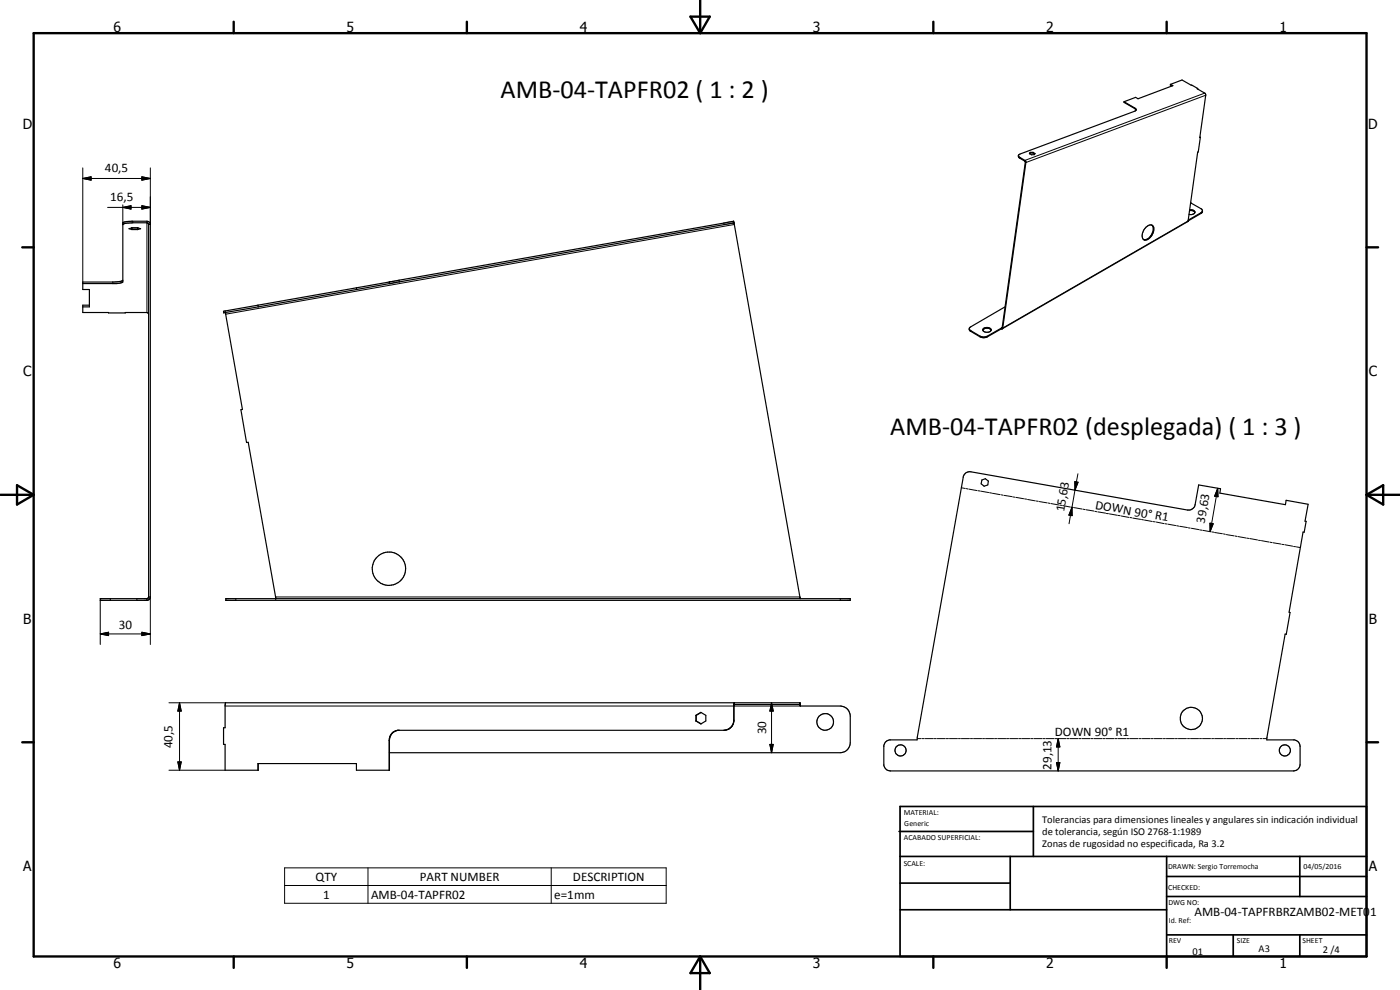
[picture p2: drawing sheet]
<svg xmlns="http://www.w3.org/2000/svg" width="420mm" height="297mm" viewBox="0 0 420 297" stroke-linecap="round" stroke-linejoin="round" font-family="sans-serif">
<g fill="none" stroke="#000" stroke-width=".35">
<path d="M337.3 30.5l3.2 1.9 .4 .4v.3l-34.8 13.1-.5 .5M337.3 30.5v.2l3.2 1.9 .4 .5M351.3 25.3l-.1 .2 .5 .3M351.3 25.3l3.4-1.3 4.7 2.5M351.3 25.3l.7 .4-10.5 3.9-.7-.4-3.5 1.3M359.4 26.5l-.1 .1 2.3 1.3 .3 .5-1.8 12.9 .1-.1M359.4 26.5v.2M305.6 46.7l.3 .7 1.7 1 .1 .2-6.9 49.7M305.6 46.7l.3 .4 1.8 1.1 .2 .6-7 49.6M309.1 45.9l-.1 .2M309.2 45.7l-.3 .4 .7 .3h.8l.2-.3-.6-.4M309.2 45.7h.8"/>
<path d="M309.2 45.7l-.1 .2M310 45.9l.5 .3M310 45.9h-.9M310 45.7v.2M360.1 41.1l.1 .1M360.2 41.2l-.6 4.4h-.2l-2.8 20.7M36.9 67.3l1.4-.4 5.8-.1 .5 .6v111.7M39.6 68.4h1.7M39.6 68.4v.5M39.6 68.9h1.7M39.6 68.4l-.9 .2 .9 .3M41.3 68.4l.9 .2-.9 .3"/>
<path d="M41.3 68.4v.5M220.2 66.4h-.1M220.2 66.9l-103.3 18.2M220.3 66.8l-.1-.4-.6 .1-102.8 18.1M220.3 66.8l-.1 .1M220.3 66.8l19.8 112.8M345.7 67.6l.2 .1M345.7 67.6a2.98 2.98 0 0 0-2.9 3.7 1.14 1.14 0 0 0 1 .8 1.14 1.14 0 0 0 1.2-.6 3.1 3.1 0 0 0 .9-3.8M345.9 67.7a3.1 3.1 0 0 1-2.7 4.2M356.6 66.3h.1M356.6 66.3l-55.8 32.3M357 63.2h1l.6 .6"/>
<path d="M357 63a1.13 1.13 0 0 1 1.6 .8M357.3 60.9l3.3 1.8 .3 .5M358.6 63.8a1.36 1.36 0 0 1-1.8 .5M360.9 63.2l-.3 .7-4 2.4M360.9 63.2l-.3 .5-4 2.3M24.8 85.1h10.2l1.7-.4 .2-17.9 1.1-.3 1.4-.1h4.7l.6 .2 .4 .8v111.7M26.8 91.6h-2v2.2h19.3l.5 .5M36.9 84.1l-.5 .3-2.2 .2h-9.4v2.3h2v5.2h-2M67.6 93.3v.5M67.6 93.3l-.5 .1v.5l.5-.1M67.6 93.8l5.2 29.1h-.5l1.7 9.9 .5-.1 8.2 46.9M77.4 91.6l.1 .5"/>
<path d="M77.5 92.1l-9.9 1.7M107 86.4v.5M107 86.9l-29.5 5.2M116.8 84.6h.1M116.8 84.6l.1 .5M116.8 84.6l-49.2 8.7M116.9 85.1l-9.9 1.8M295 99.1a1.54 1.54 0 0 1 2.5 0M295.2 98.6a1.49 1.49 0 0 1 2.3 .5 1.47 1.47 0 0 1-2.5-.1zM300.6 98.4l-4.3 2.5-1.1 .2-1-.2-3.3-2.1M300.6 98.4v.2M300.6 98.6v.1"/>
<path d="M300.6 98.7h.2M300.8 98.3l-.2 .1M300.8 98.3l.1 .1M300.9 98.4l-.1 .3M301.6 92.1l-10.4 6.1-.3 .3v.5l3.3 2.1 1 .2 1.1-.2 4.3-2.5M289.5 142.2l.9-.6h1l65 11.4a2.03 2.03 0 0 0 2.3-1.6l1-5.9 6.6 1.1-.2 1.4 19.7 3.4 .2-1.3 6.6 1.2-.9 5.1h.3l-.6 3.3-.3-.1-4.2 24.1 .3 .1-1.2 6.5-.3-.1-5.5 31.8h8.3a1.98 1.98 0 0 1 1.7 2v5.3a2 2 0 0 1-2 2h-121a2.07 2.07 0 0 1-2-1.6l.2-6.4a1.89 1.89 0 0 1 1.5-1.3h8.3l13.9-79.1zM294.7 144l1-.4 .9 .8-.2 1.1-1.1 .4-.8-.7zM44.1 179.6v.5M44.6 179.1l-.4 .5h-14.1v.5h14.2l.6-.4 .2-.6M44.6 179.1h.5M67.8 179.6h187.4v.5h-187.4zM82.7 179.4l.1 .2"/>
<path d="M118.4 219.5a3.2 3.2 0 0 0-1.5 2.6v9h-9.9v-2h-29.6v2M118.7 219.3a2.95 2.95 0 0 0-1.9 2.8v9M119.1 219.2l-.5 .1M119.4 219.1h97.9M119.5 219.1l-.5 .1M208.9 214.6h.1M208.9 214.6v1.7M208.9 216.3h.1M208.9 216.3l1.4 .9M208.9 216.3l1.5 .9M210.3 213.7l1.5 .9v1.7l-1.5 .9M210.3 213.7l-1.4 .9"/>
<path d="M210.4 213.8l-1.5 .8M217.7 219.1h-.5M218.1 219l-.5 .1M220.1 216.9l-.5 1-1.2 1M220.2 216.9a2.85 2.85 0 0 1-2.2 2.1M220.3 210.9l-.2 6M240.1 211.3l.1 .5M240.1 211.4h-19.8l-.1 5.5M240.2 211.8h12a3 3 0 0 1 3 3v8a3 3 0 0 1-3 3h-135.3M240.2 211.8l-.1-.9h-172.4l-.1 7.5h-.5v5h.5v7.7h9.9v-2"/>
<circle cx="116.7" cy="170.6" r="5"/>
<circle cx="247.6" cy="216.6" r="2.49"/>
<circle cx="357.5" cy="215.6" r="3.3"/>
<circle cx="270.2" cy="225.2" r="1.68"/>
<circle cx="385.6" cy="225.2" r="1.67"/>
</g>
<g fill="#000">
<circle cx="39.6" cy="68.4" r=".18"/>
<circle cx="41.3" cy="68.4" r=".18"/>
<circle cx="82.8" cy="179.6" r=".18"/>
<circle cx="240.1" cy="211.4" r=".18"/>
</g>
<g fill="none" stroke="#000" stroke-width=".3">
<path d="M340.5 32.4v.2M361.6 27.9l-54 20.2-.1 .2M361.9 28.6l-54 20.2-.2-.2M24.8 53.6l2.5-.6v1.1zM24.8 53.6h20.3M24.8 50.4v34.7M42.6 53l2.5 .6-2.5 .5zM45.1 50.4v17h-.5M306.1 47.2v.3M32.3 62.2h12.8M36.9 62.2l2.4-.5v1zM36.9 61.5v5.9"/>
<path d="M39.8 66.4v.4M42.6 61.7l2.5 .5-2.5 .5zM44.1 66.4v27.4M217.2 66.9l.1 .5M220.4 67.4l-152.7 26.9M356.6 66.3l-55.7 32.1M360.4 63.8v.3M33.9 84.6v.5M119.7 84.1l.1 .5M291.4 99.2v.2M300.8 98.3l-.2 .1M294.2 100.9v.2"/>
<path d="M296.3 100.9v.2M288.5 146.3l1.2 .3M290 146.6l.6 .1M290.9 146.8l2.3 .4M293.5 147.2l.6 .1M294.3 147.4l2.4 .4M297 147.8l.6 .2M297.8 148l2.4 .4M300.5 148.5l.6 .1M301.4 148.6l2.3 .4M304 149.1l.6 .1M304.9 149.2l2.3 .4"/>
<path d="M307.5 149.7l.6 .1M308.4 149.9l2.3 .4M311 150.3l.6 .1M311.9 150.5l2.3 .4M314.5 150.9l.6 .1M315.4 151.1l2.3 .4M318 151.6h.6M318.9 151.7l2.4 .4M321.6 152.2l.5 .1M321.7 152.2l.1 2.5-1-.1zM321.7 152.2l-.9 4.9M322.4 152.3l2.4 .4"/>
<path d="M322.6 144.5l.9 .2-.9 2.4zM322.6 147.1l-.9 5.1M323.5 142.2l-.9 4.9M325.1 152.8l.6 .1M326 153l2.3 .3M328.6 153.4l.5 .1M329.5 153.6l2.3 .4M332.1 154.1h.5M332.9 154.2l2.4 .4M335.6 154.6l.6 .1M336.5 154.8l2.3 .4M339.1 155.3l.6 .1"/>
<path d="M340 155.4l2.3 .4M342.6 155.9l.6 .1M343.5 156l2.3 .5M346.1 156.5l.6 .1M347 156.6l2.3 .5M349.6 157.1l.6 .1M350.5 157.3l2.3 .4M353.1 157.7l.6 .2M354 157.9l2.4 .4M356.6 158.4l.6 .1M357.5 158.5l2.4 .4M360.1 159l.7 .1"/>
<path d="M361 159.1l2.4 .5M363.1 157l1 .1-.9 2.4zM363.7 159.6l.6 .1M364.5 159.8l2.3 .3M365.5 146.5v2.6l-1-.2zM365.5 146.5l-2.3 13M33.1 179.6v.5M41.1 179.6v.5M45.1 179.1v14.3M70.8 179.6v.5M82.7 179.1h157.4M252.2 179.6v.5"/>
<path d="M367.2 160.2l.5 .1M368 160.4l2.4 .4M370.7 160.8l.6 .2M371.5 161l2.4 .4M374.2 161.5h.6M375.1 161.6l2.3 .4M377.7 162.1l.6 .1M378.6 162.2l2.3 .4M381.2 162.7l.6 .1M382.1 162.9l2.3 .3M384.7 163.3l.6 .1M385.6 163.4l2.3 .5"/>
<path d="M388.2 164h.6M389.1 164.1l1.2 .2M30.1 190.2l2.5-.5v1zM30.1 190.2h15M30.1 180.1v13.3M42.6 189.7l2.5 .5-2.5 .5zM50.7 210.9h17M53.9 210.9l.5 2.5h-1zM53.9 210.9v20.2M67.6 211.8h172.6M220.2 216.1h.1M220.4 210.9v.5"/>
<path d="M231.6 210.9l.5 2.5h-1.1zM231.6 210.9v14.9M50.7 231.1h16.9M53.4 228.6h1l-.5 2.5zM116.8 222.1h.1M231 223.4h1.1l-.5 2.4zM275.3 221.6h1.2M276.8 221.6h.6M277.7 221.6h2.4M280.4 221.6h.6M281.3 221.6h2.4M284 221.6h.6"/>
<path d="M284.9 221.6h2.4M287.6 221.6h.6M288.5 221.6h2.4M291.2 221.6h.7M292.2 221.6h2.4M294.9 221.6h.6M295.8 221.6h2.4M298.5 221.6h.6M299.4 221.6h2.4M302.1 221.6h.6M303 221.6h2.4M305.7 221.6h.7"/>
<path d="M306.6 221.6h2.4M309.3 221.6h.7M310.2 221.6h2.5M313 221.6h.6M313.8 221.6h2.5M316.6 221.6h.6M317.1 228.8h1l-.5 2.5zM317.5 221.6h2.4M317.6 221.6l.5 2.5h-1zM317.6 221.6v9.7M320.2 221.6h.6M321.1 221.6h2.4"/>
<path d="M323.8 221.6h.6M324.7 221.6h2.4M327.4 221.6h.6M328.3 221.6h2.4M331 221.6h.7M332 221.6h2.4M334.7 221.6h.6M335.6 221.6h2.4M338.3 221.6h.6M339.2 221.6h2.4M341.9 221.6h.6M342.8 221.6h2.4"/>
<path d="M345.5 221.6h.6M346.4 221.6h2.4M349.2 221.6h.5M350 221.6h2.5M352.8 221.6h.5M353.6 221.6h2.5M356.4 221.6h.6M357.3 221.6h2.4M360 221.6h.6M360.9 221.6h2.4M363.6 221.6h.6M364.5 221.6h2.4"/>
<path d="M367.2 221.6h.6M368.1 221.6h2.4M370.9 221.6h.6M371.8 221.6h2.4M374.5 221.6h.6M375.4 221.6h2.4M378.1 221.6h.6M379 221.6h1.2M85.4 260.4h114.5v10.6h-114.5zM85.4 265.7h114.5M110.4 260.4v10.6M165.4 260.4v10.6"/>
</g>
<g fill="none" stroke="#000" stroke-width=".71">
<path d="M10.1 9.9h400v277.1h-400zM70.1 6.5v3.4M140.1 6.5v3.4M207.2 5h5.8l-2.9 4.9zM210.1 0v9.9M280.1 6.5v3.4M350.1 6.5v3.4M6.7 74.2h3.4M410.1 74.2h3.5M.1 148.5h10M5.1 145.6l5 2.9-5 2.9zM410.1 148.5h10"/>
<path d="M410.1 148.5l5-2.9v5.8zM6.7 222.7h3.4M410.1 222.7h3.5M70.1 287v3.4M140.1 287v3.4M210.1 287v10M210.1 287l2.9 5h-5.8zM280.1 287v3.4M350.1 287v3.4"/>
</g>
<g fill="none" stroke="#000" stroke-width=".51">
<path d="M269.8 249.5h40.3M270.1 242h140v45h-140zM270.1 257h140M303.2 257v16M310.1 242v15M350.1 257v30M390.1 257v12M270.1 265h33.1M270.1 273h80M350.1 269h60M350.1 263h60M350.1 280.5h60"/>
<path d="M370.1 280.5v6.5M390.1 280.5v6.5"/>
</g>
<g fill="#000">
<path d="M24.8 53.6l2.5-.6v1.1zM42.6 53l2.5 .6-2.5 .5zM36.9 62.2l2.4-.5v1zM42.6 61.7l2.5 .5-2.5 .5zM321.7 152.2l.1 2.5-1-.1zM322.6 144.5l.9 .2-.9 2.4zM363.1 157l1 .1-.9 2.4zM365.5 146.5v2.6l-1-.2zM30.1 190.2l2.5-.5v1zM42.6 189.7l2.5 .5-2.5 .5zM53.9 210.9l.5 2.5h-1zM231.6 210.9l.5 2.5h-1.1z"/>
<path d="M53.4 228.6h1l-.5 2.5zM231 223.4h1.1l-.5 2.4zM317.1 228.8h1l-.5 2.5zM317.6 221.6l.5 2.5h-1z"/>
</g>
<g font-size="7.9">
<text x="150.2" y="29.5">AMB-04-TAPFR02 ( 1 : 2 )</text>
<text x="267.2" y="130.4">AMB-04-TAPFR02 (desplegada) ( 1 : 3 )</text>
</g>
<g font-size="4.2">
<text x="34" y="9.6">6</text>
<text x="104" y="9.6">5</text>
<text x="174" y="9.6">4</text>
<text x="244" y="9.6">3</text>
<text x="314" y="9.6">2</text>
<text x="384" y="9.6">1</text>
<text x="6.8" y="38.7">D</text>
<text x="410.6" y="38.7">D</text>
<text x="7" y="112.9">C</text>
<text x="410.8" y="112.9">C</text>
<text x="7" y="187.1">B</text>
<text x="410.8" y="187.1">B</text>
<text x="7" y="261.4">A</text>
<text x="410.8" y="261.4">A</text>
<text x="34" y="290.4">6</text>
<text x="104" y="290.4">5</text>
<text x="174" y="290.4">4</text>
<text x="244" y="290.4">3</text>
<text x="314" y="290.4">2</text>
<text x="384" y="290.4">1</text>
</g>
<g font-size="3.9">
<text x="31.5" y="51.5">40,5</text>
<text x="33.1" y="60.2">16,5</text>
<text x="319.4" y="153.7" transform="rotate(-80 319.4 153.7)">15,63</text>
<text x="328.5" y="152.6" transform="rotate(10 328.5 152.6)">DOWN 90° R1</text>
<text x="361.5" y="157.1" transform="rotate(-80 361.5 157.1)">39,63</text>
<text x="35.6" y="188.6">30</text>
<text x="230" y="220.3" transform="rotate(-90 230 220.3)">30</text>
<text x="316.6" y="220.8">DOWN 90° R1</text>
<text x="51.8" y="224.5" transform="rotate(-90 51.8 224.5)">40,5</text>
<text x="315.5" y="230.9" transform="rotate(-90 315.5 230.9)">29,13</text>
<text x="94.7" y="264.3">QTY</text>
<text x="97" y="269.6">1</text>
<text x="111.4" y="269.6">AMB-04-TAPFR02</text>
<text x="126" y="264.3">PART NUMBER</text>
<text x="166.4" y="269.6">e=1mm</text>
<text x="171.9" y="264.3">DESCRIPTION</text>
<text x="358.5" y="275">AMB-04-TAPFRBRZAMB02-MET01</text>
</g>
<g font-size="3.1">
<text x="312.7" y="246.8">Tolerancias para dimensiones lineales y angulares sin indicación individual</text>
<text x="312.7" y="250.4">de tolerancia, según ISO 2768-1:1989</text>
<text x="312.7" y="254">Zonas de rugosidad no especificada, Ra 3.2</text>
<text x="357.9" y="286.4">01</text>
<text x="377.7" y="285.6">A3</text>
<text x="397" y="285.9">2 /4</text>
</g>
<g font-size="2.4">
<text x="271.2" y="244.4">MATERIAL:</text>
<text x="271.3" y="252">ACABADO SUPERFICIAL:</text>
<text x="271.4" y="247.9">Generic</text>
<text x="271.2" y="259.7">SCALE:</text>
<text x="350.6" y="260.8">DRAWN: Sergio Torremocha</text>
<text x="391.2" y="260.6">04/05/2016</text>
<text x="350.6" y="267">CHECKED:</text>
<text x="350.6" y="271.4">DWG NO:</text>
<text x="350.8" y="276.9">Id. Ref:</text>
<text x="350.8" y="282.8">REV</text>
<text x="371.2" y="282.9">SIZE</text>
<text x="390.9" y="282.9">SHEET</text>
</g>
</svg>
